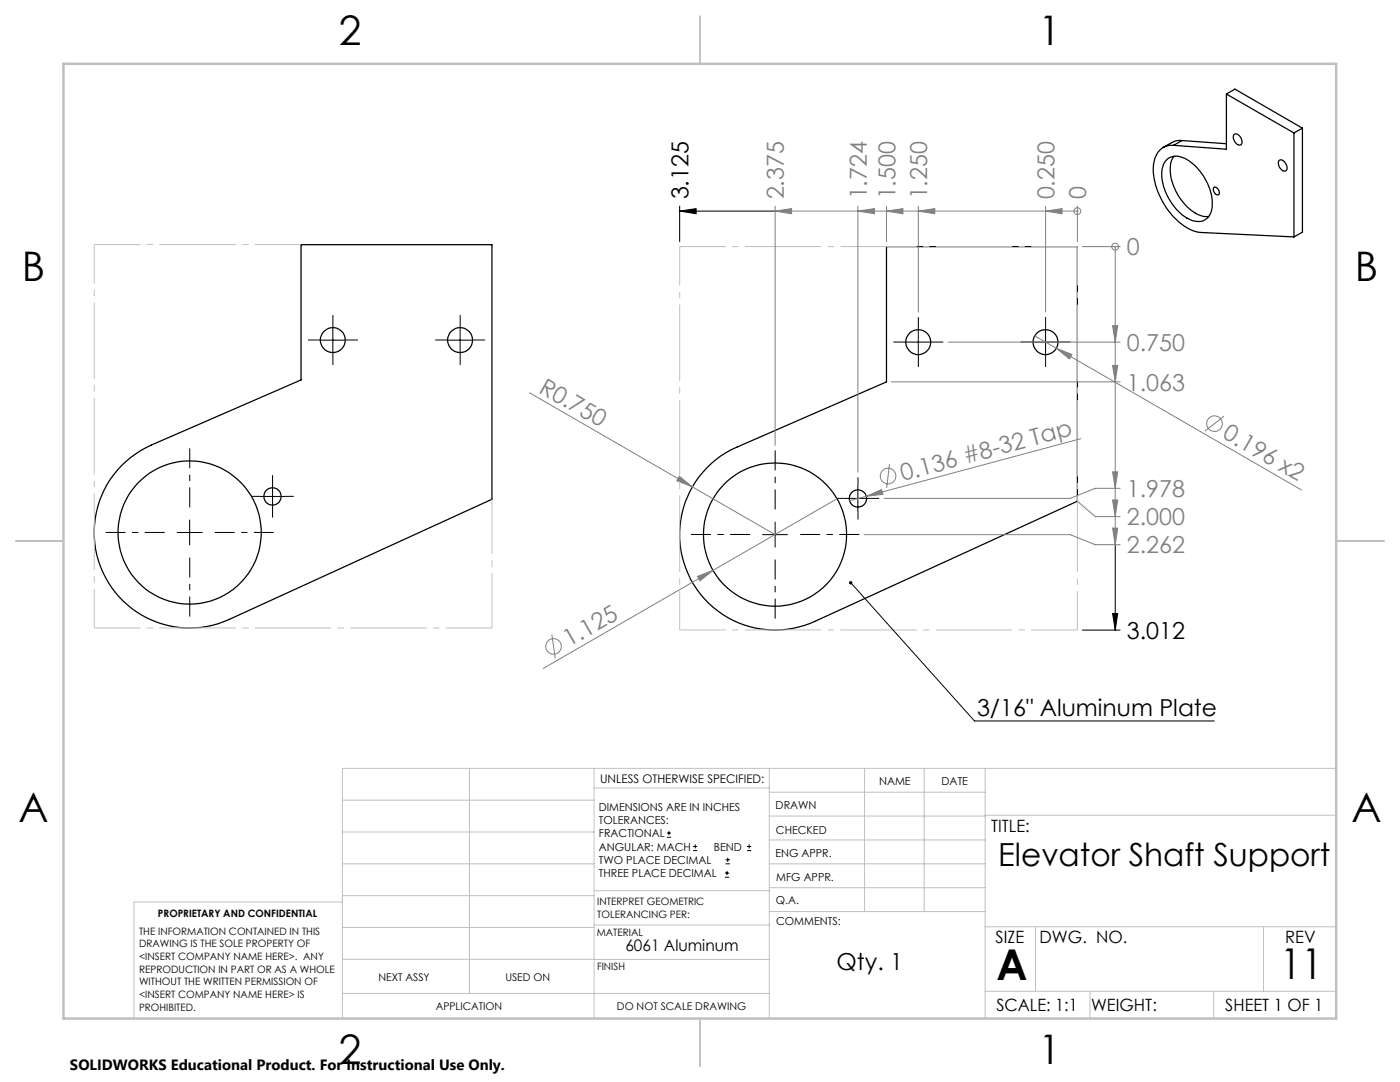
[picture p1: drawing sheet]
<svg xmlns="http://www.w3.org/2000/svg" width="279mm" height="216mm" viewBox="0 0 279 216" stroke-linecap="round" stroke-linejoin="round" font-family="sans-serif">
<g fill="none" stroke="#000" stroke-width=".25">
<path d="M244.8 18.8v11l-10.6-.8M244.8 18.8l13.4 7.7M244.8 18.8l1.7-1 13.4 7.8M233 31.7a3.3 3.3 0 0 1 3.9 .2 11.1 11.1 0 0 1 5 9.3 2.95 2.95 0 0 1-1.5 2.7 2.95 2.95 0 0 1-3.1-.2 10.8 10.8 0 0 1-5.4-9.9l.3-1.1zM234.2 29a3.8 3.8 0 0 0-4 3.7 14.3 14.3 0 0 0 7.9 13.3l1.6 .4 18.5 .9M234.3 31.2a6.3 6.3 0 0 0 0 6.1 9.6 9.6 0 0 0 5.7 5.8l1.2 .1M235.9 28l-1.5 .2-2.3 1.2M235.9 28l-1.7 1M235.9 28l8.9 .7M242.2 37.5a.88 .88 0 0 1 .9 .2 .88 .88 0 0 1 .2 .9 .48 .48 0 0 1-.5 .3 .48 .48 0 0 1-.4-.4l-.3-.5zM246.2 26.9a1.04 1.04 0 0 1 1.6 .9 .68 .68 0 0 1 .1 .8 .68 .68 0 0 1-.7 .3 1.74 1.74 0 0 1-1-2zM255.2 32.1a1.05 1.05 0 0 1 1.6 .8 .69 .69 0 0 1 .1 .8 .69 .69 0 0 1-.7 .4 1.65 1.65 0 0 1-1-2z"/>
<path d="M258.2 26.5v20.8M259.9 25.6v20.7l-1.7 1M259.9 25.6l-1.7 .9M60.1 48.8h38.1v50.8l-52.4 24a19.1 19.1 0 0 1-25.3-9.6 19.1 19.1 0 0 1 9.7-25.2l29.9-13zM176.9 49.2h38.1v50.8l-52.4 24a19 19 0 0 1-25.3-9.6 19 19 0 0 1 9.8-25.2l29.8-13z"/>
<circle cx="66.4" cy="67.9" r="2.49"/>
<circle cx="91.8" cy="67.9" r="2.49"/>
<circle cx="183.3" cy="68.3" r="2.49"/>
<circle cx="208.7" cy="68.3" r="2.49"/>
<circle cx="54.4" cy="99.1" r="1.74"/>
<circle cx="171.2" cy="99.5" r="1.72"/>
<circle cx="37.8" cy="106.3" r="14.3"/>
<circle cx="154.7" cy="106.7" r="14.3"/>
</g>
<g fill="none" stroke="#808080" stroke-width=".2">
<path d="M154.7 42.1h60.3M154.7 41.1v47.8M154.7 42.1l3.3-.5v1.1zM171.2 41.1v53.1M171.2 42.1l3.3-.5v1.1zM176.9 41.1v7.1M176.9 42.1l3.3-.5v1.1zM183.3 41.1v21.2M183.3 42.1l3.2-.5v1.1zM208.7 41.1v21.2M208.7 42.1l3.2-.5v1.1zM215 42.1h.1"/>
<path d="M215 41.1v7.1M216 49.2h7.6M222.6 49.2v59.5M222.6 49.2h.1M105.7 78.4l49 28.3M177.9 76.2h45.7M189.2 68.3h34.4M206.5 67l4.3 2.5M210.8 69.5l3.1 1.2-.5 .9zM210.8 69.5l48.9 28.3M222 65h1.1l-.5 3.3zM222 72.9h1.1l-.5 3.3z"/>
<path d="M135.6 95l2.6 2.2-3.1-1.3zM167 99.5l-24.7 14.3M172.9 99l3-1.3 .3 .9zM172.9 99l-3.4 .9M177.5 92.6l-.5 4.8M215.7 87.5l-42.8 11.5M222 94.2h1.1l-.5 3.2zM222 99.8h1.1l-.5 3.3zM223.6 97.4h-5l-5 2h-37.2M244.3 83l-3.8 3M139.2 115l3.1-1.2-2.6 2.1zM142.3 113.8l-33.9 19.6"/>
<path d="M172.5 106.7h41.1l5 2h5M215 100l3.6 3.1h5M222 105.4h1.1l-.5 3.3zM110.1 126.6l.7 4.8"/>
<circle cx="215" cy="42.1" r=".68"/>
<circle cx="222.6" cy="49.2" r=".69"/>
<circle cx="177.2" cy="95" r="1.55"/>
<circle cx="242.4" cy="84.5" r="1.55"/>
<circle cx="110.5" cy="129" r="1.56"/>
</g>
<g fill="none" stroke="#000" stroke-width=".2">
<path d="M135.6 42.1l3.3-.5v1.1zM135.6 41.1v7.1M135.6 42.1h19.1M63.9 67.9h5M66.4 65.4v5M89.3 67.9h5M91.8 65.4v5M180.8 68.3h4.9M183.3 65.8v5M206.2 68.3h4.9M208.7 65.8v5M51.9 99.1h5"/>
<path d="M54.4 96.6v5M168.7 99.4h5M171.2 97v5M35.3 106.3h5.1M37.9 103.8v5M152.2 106.7h5M154.7 104.2v5M169.8 116.3l24.7 27.6h47.9M222.6 108.7v17M216 125.7h7.6M222 122.4h1.1l-.5 3.3zM133.1 167.1h.8"/>
<path d="M133.1 166.2h.8M133.5 165.8v.9M138.3 169.7h.8M138.3 168.9h.8M138.7 168.5v.8M144.7 175h.8M144.7 174.2h.8M144.8 172.4h.9M144.8 171.6h.9M145.1 173.8v.8M145.2 171.1v.9M149.1 169.7h.8"/>
<path d="M149.1 168.9h.8M149.5 168.5v.8"/>
</g>
<path d="M32.9 106.2h-11.8M37.9 101.2v-11.7M37.9 111.2v11.8M42.9 106.2h11.8M149.7 106.6h-11.8M154.7 101.6v-11.7M154.7 111.6v11.8M159.7 106.6h11.8" fill="none" stroke="#000" stroke-width=".2" stroke-dasharray="15.2 1.3 1.3 1.3" stroke-dashoffset="11.3" stroke-linecap="butt"/>
<g fill="none" stroke="#000" stroke-width=".2" stroke-dasharray="15.2 1.3 1.3 1.3" stroke-linecap="butt">
<path d="M63.9 67.8h-2.4M66.4 65.3v-2.4M66.4 70.3v2.5M68.9 67.8h2.5M89.3 67.8h-2.4M91.8 65.3v-2.4M91.8 70.3v2.5M94.3 67.8h2.5M180.8 68.2h-2.5M183.3 65.7v-2.4M183.3 70.7v2.5M185.8 68.2h2.5"/>
<path d="M206.2 68.2h-2.5M208.7 65.7v-2.4M208.7 70.7v2.5M211.2 68.2h2.5M51.9 99h-1.7M54.4 96.5v-1.7M56.9 99h1.7M168.7 99.4h-1.7M171.2 96.9v-1.7M173.7 99.4h1.8M54.4 101.5v1.8M171.2 101.9v1.8"/>
</g>
<path d="M98.2 99.6v25.7" fill="none" stroke="#c0c0c0" stroke-width=".2" stroke-dasharray="15.2 1.3 1.3 1.3" stroke-dashoffset="4.3" stroke-linecap="butt"/>
<path d="M60.1 48.8h-41.3M215 49.2h-79.4M98.2 125.3h-79.4M135.6 125.7h79.4" fill="none" stroke="#c0c0c0" stroke-width=".2" stroke-dasharray="15.2 1.3 1.3 1.3" stroke-dashoffset="6" stroke-linecap="butt"/>
<path d="M18.8 48.8v76.5M135.6 49.2v76.5M215 49.2v76.5" fill="none" stroke="#c0c0c0" stroke-width=".2" stroke-dasharray="15.2 1.3 1.3 1.3" stroke-dashoffset="7.5" stroke-linecap="butt"/>
<g fill="none" stroke="#c0c0c0" stroke-width=".2">
<path d="M68.3 159.7h50.3M93.7 153.3v44.9M118.6 153.3v49.9M118.6 157.2h34.9M153.5 153.3v49.9M153.5 158.1h43.1M172.5 153.3v28.6M184.4 153.3v28.6M196.6 153.3v49.9M266.7 153.3h-198.4v49.9M68.3 178.7h50.3M68.3 172.4h50.3"/>
<path d="M68.3 166h50.3M68.3 180h-41.6v23.2M118.6 177.7h35M153.5 167.6h43.1M153.5 162.8h43.1M153.5 172.4h43.1M153.5 177.1h43.1M196.6 162.7h70.1M68.3 198.2h85.2M68.3 191.4l85.2 .1M68.3 185.1h50.3M118.6 184.6h35"/>
<path d="M153.6 181.9h43M196.6 197.8h70.1M196.6 184.9h70.1M206.7 184.9v12.9M217.5 197.8v5.4M242.2 197.8v5.4M252.2 184.9v12.9"/>
</g>
<path d="M139.7 3.2v9.5M3.1 107.9h9.6M266.7 107.9h9.5M139.7 203.2v9.6" fill="none" stroke="#c0c0c0" stroke-width=".25"/>
<path d="M12.7 12.7h254v190.5h-254z" fill="none" stroke="#c0c0c0" stroke-width=".5"/>
<path d="M169.5 116a.34 .34 0 0 1 .6 0 .34 .34 0 0 1-.2 .6 .34 .34 0 0 1-.4-.5l.3 .2z" fill="#000"/>
<g fill="#808080">
<path d="M135.6 95l2.6 2.2-3.1-1.3z"/>
<path d="M172.9 99l3-1.3 .3 .9z"/>
<path d="M139.2 115l3.1-1.2-2.6 2.1z"/>
<path d="M210.8 69.5l3.1 1.2-.5 .9z"/>
</g>
<path d="M135.6 42.1l3.3-.5v1.1zM222 122.4h1.1l-.5 3.3z" fill="#000"/>
<g fill="#808080">
<path d="M222 65h1.1l-.5 3.3zM222 72.9h1.1l-.5 3.3zM222 94.2h1.1l-.5 3.2zM222 99.8h1.1l-.5 3.3zM222 105.4h1.1l-.5 3.3z"/>
<path d="M208.7 42.1l3.2-.5v1.1zM183.3 42.1l3.2-.5v1.1zM176.9 42.1l3.3-.5v1.1zM171.2 42.1l3.3-.5v1.1zM154.7 42.1l3.3-.5v1.1z"/>
</g>
<g font-size="8.5">
<text x="198.9" y="195.5">A</text>
<text x="255.5" y="195.4">11</text>
</g>
<g font-size="8.1">
<text x="67.6" y="8.9">2</text>
<text x="207.3" y="8.9">1</text>
<text x="4.4" y="56.2">B</text>
<text x="270.4" y="56.2">B</text>
<text x="3.7" y="164.1">A</text>
<text x="269.7" y="164.1">A</text>
<text x="67.6" y="212.4">2</text>
<text x="207.3" y="212.4">1</text>
</g>
<text font-size="6.3" x="199.2" y="172.9">Elevator Shaft Support</text>
<g font-size="4.7">
<text x="137.4" y="39.8" transform="rotate(-90 137.4 39.8)">3.125</text>
<text x="224.9" y="127.5">3.012</text>
<text x="195" y="142.8">3/16&quot; Aluminum Plate</text>
<text x="166.9" y="193.5">Qty. 1</text>
</g>
<g font-size="4.7" fill="#808080">
<text x="156.5" y="39.8" transform="rotate(-90 156.5 39.8)">2.375</text>
<text x="173" y="39.8" transform="rotate(-90 173 39.8)">1.724</text>
<text x="178.7" y="39.8" transform="rotate(-90 178.7 39.8)">1.500</text>
<text x="185" y="39.8" transform="rotate(-90 185 39.8)">1.250</text>
<text x="210.4" y="39.8" transform="rotate(-90 210.4 39.8)">0.250</text>
<text x="216.8" y="39.8" transform="rotate(-90 216.8 39.8)">0</text>
<text x="224.9" y="51">0</text>
<text x="224.9" y="70">0.750</text>
<text x="224.9" y="78">1.063</text>
<text x="107.3" y="78.1" transform="rotate(30 107.3 78.1)">R0.750</text>
<text x="243.8" y="87.3" transform="rotate(30 243.8 87.3)">0.196 x2</text>
<text x="180.2" y="96" transform="rotate(-15 180.2 96)">0.136 #8-32 Tap</text>
<text x="224.9" y="99.2">1.978</text>
<text x="224.9" y="104.8">2.000</text>
<text x="224.9" y="110.4">2.262</text>
<text x="113.6" y="129.2" transform="rotate(-30 113.6 129.2)">1.125</text>
</g>
<g font-size="3.4">
<text x="197.8" y="166">TITLE:</text>
<text x="198.7" y="188.1">SIZE</text>
<text x="207.5" y="188.1">DWG. NO.</text>
<text x="256.5" y="188.2">REV</text>
<text x="198.8" y="201.7">SCALE: 1:1</text>
<text x="217.7" y="201.8">WEIGHT:</text>
<text x="244.5" y="201.7">SHEET 1 OF 1</text>
</g>
<text font-size="3.2" x="124.8" y="189.8">6061 Aluminum</text>
<text font-size="3" x="14" y="213.5">SOLIDWORKS Educational Product. For Instructional Use Only.</text>
<text font-size="2.4" x="119.8" y="156.2">UNLESS OTHERWISE SPECIFIED:</text>
<g font-size="2.2">
<text x="119.5" y="161.8">DIMENSIONS ARE IN INCHES</text>
<text x="154.8" y="161.4">DRAWN</text>
<text x="175.4" y="156.6">NAME</text>
<text x="187.9" y="156.7">DATE</text>
<text x="119.5" y="164.4">TOLERANCES:</text>
<text x="119.5" y="167.1">FRACTIONAL</text>
<text x="154.9" y="166.3">CHECKED</text>
<text x="119.5" y="169.7">ANGULAR: MACH</text>
<text x="119.5" y="172.4">TWO PLACE DECIMAL</text>
<text x="142.5" y="169.7">BEND</text>
<text x="154.8" y="171">ENG APPR.</text>
<text x="119.5" y="175">THREE PLACE DECIMAL</text>
<text x="154.9" y="175.7">MFG APPR.</text>
<text x="154.9" y="180.4">Q.A.</text>
<text x="154.9" y="184.6">COMMENTS:</text>
</g>
<g font-size="2.1">
<text x="75.5" y="195.7">NEXT ASSY</text>
<text x="100.9" y="195.7">USED ON</text>
<text x="86.9" y="201.5">APPLICATION</text>
<text x="123.1" y="201.6">DO NOT SCALE DRAWING</text>
</g>
<g font-size="2">
<text x="31.5" y="182.9">PROPRIETARY AND CONFIDENTIAL</text>
<text x="119.2" y="180.6">INTERPRET GEOMETRIC</text>
<text x="119.2" y="183.1">TOLERANCING PER:</text>
<text x="27.8" y="186.5">THE INFORMATION CONTAINED IN THIS</text>
<text x="27.8" y="189">DRAWING IS THE SOLE PROPERTY OF</text>
<text x="27.8" y="191.6">&lt;INSERT COMPANY NAME HERE&gt;. ANY</text>
<text x="119.1" y="186.7">MATERIAL</text>
<text x="27.8" y="194.1">REPRODUCTION IN PART OR AS A WHOLE</text>
<text x="27.8" y="196.6">WITHOUT THE WRITTEN PERMISSION OF</text>
<text x="119.1" y="193.5">FINISH</text>
<text x="27.8" y="199.1">&lt;INSERT COMPANY NAME HERE&gt; IS</text>
<text x="27.8" y="201.7">PROHIBITED.</text>
</g>
</svg>
